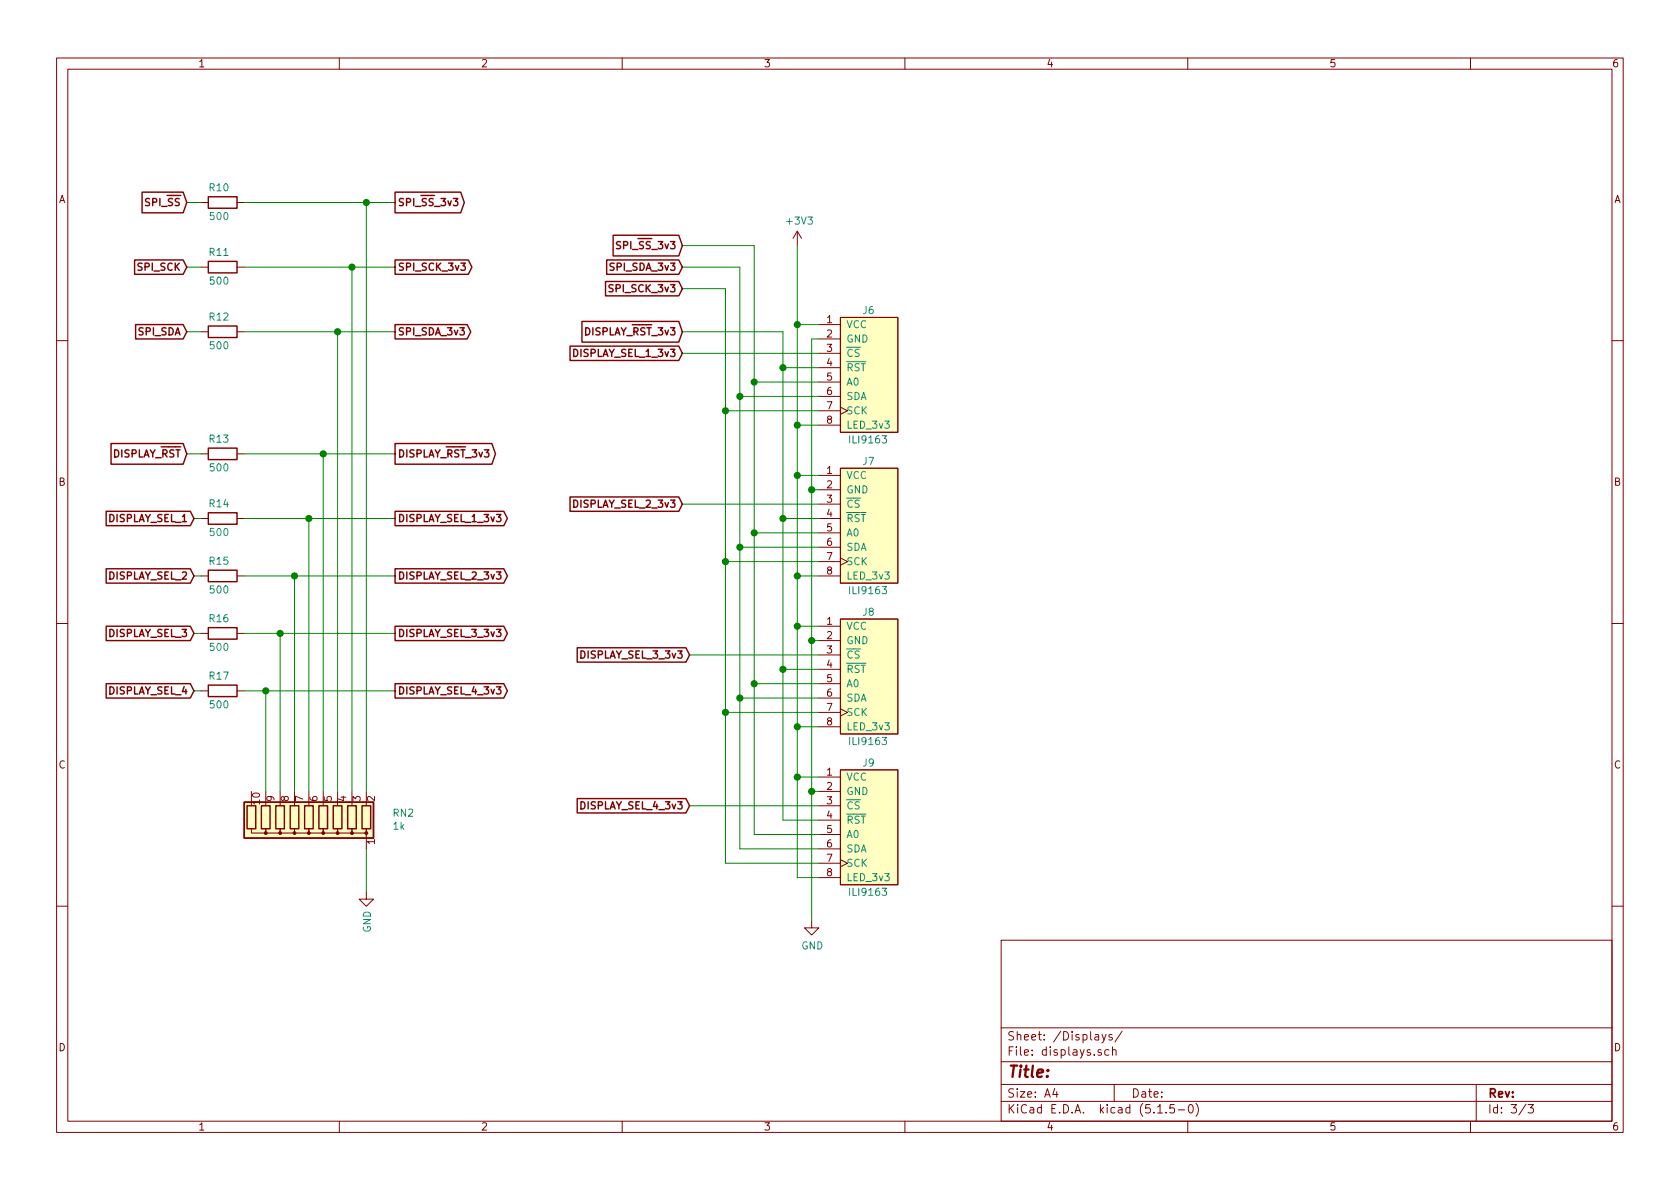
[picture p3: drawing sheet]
EESchema Schematic File Version 4
EELAYER 30 0
EELAYER END
$Descr A4 11693 8268
encoding utf-8
Sheet 3 3
Title ""
Date ""
Rev ""
Comp ""
Comment1 ""
Comment2 ""
Comment3 ""
Comment4 ""
$EndDescr
$Comp
L custom_parts:ILI9163 J?
U 1 1
P 6050 2500
AR Path="/5F39D5CE" Ref="J?"  Part="1" 
AR Path="/5F396FD6/5F39D5CE" Ref="J6"  Part="1" 
AR Path="/5F70696F/5F39D5CE" Ref="J?"  Part="1" 
F 0 "J6" H 6000 2850 50  0000 L CNN
F 1 "ILI9163" H 5900 1950 50  0000 L CNN
F 2 "hw:ILI9163_PinSocket_1x08_P2.54mm_Vertical" H 5700 2500 50  0001 C CNN
F 3 "https://www.rockbox.org/wiki/pub/Main/SonyNWZE370/ILI9163.pdf" H 5700 2500 50  0001 C CNN
	1    6050 2500
	1    0    0    -1  
$EndComp
$Comp
L custom_parts:ILI9163 J7
U 1 1
P 6050 3550
AR Path="/5F396FD6/5F39D5D4" Ref="J7"  Part="1" 
AR Path="/5F70696F/5F39D5D4" Ref="J?"  Part="1" 
F 0 "J7" H 6000 3900 50  0000 L CNN
F 1 "ILI9163" H 5900 3000 50  0000 L CNN
F 2 "hw:ILI9163_PinSocket_1x08_P2.54mm_Vertical" H 5700 3550 50  0001 C CNN
F 3 "https://www.rockbox.org/wiki/pub/Main/SonyNWZE370/ILI9163.pdf" H 5700 3550 50  0001 C CNN
	1    6050 3550
	1    0    0    -1  
$EndComp
Wire Wire Line
	5700 2250 5550 2250
Wire Wire Line
	5550 3300 5700 3300
Wire Wire Line
	5550 1700 5550 2250
Connection ~ 5550 2250
Wire Wire Line
	5700 2350 5650 2350
Wire Wire Line
	5650 3400 5700 3400
Connection ~ 5650 3400
$Comp
L power:GND #PWR?
U 1 1
P 5650 6400
AR Path="/5F39D5E1" Ref="#PWR?"  Part="1" 
AR Path="/5F396FD6/5F39D5E1" Ref="#PWR0121"  Part="1" 
AR Path="/5F70696F/5F39D5E1" Ref="#PWR?"  Part="1" 
F 0 "#PWR0121" H 5650 6150 50  0001 C CNN
F 1 "GND" H 5655 6227 50  0000 C CNN
F 2 "" H 5650 6400 50  0001 C CNN
F 3 "" H 5650 6400 50  0001 C CNN
	1    5650 6400
	1    0    0    -1  
$EndComp
$Comp
L power:+3V3 #PWR?
U 1 1
P 5550 1700
AR Path="/5F39D5E7" Ref="#PWR?"  Part="1" 
AR Path="/5F396FD6/5F39D5E7" Ref="#PWR0122"  Part="1" 
AR Path="/5F70696F/5F39D5E7" Ref="#PWR?"  Part="1" 
F 0 "#PWR0122" H 5550 1550 50  0001 C CNN
F 1 "+3V3" H 5565 1873 50  0000 C CNN
F 2 "" H 5550 1700 50  0001 C CNN
F 3 "" H 5550 1700 50  0001 C CNN
	1    5550 1700
	1    0    0    -1  
$EndComp
Wire Wire Line
	5550 2950 5700 2950
Connection ~ 5550 2950
Wire Wire Line
	5550 2950 5550 3300
Wire Wire Line
	5550 4000 5700 4000
Connection ~ 5550 3300
Wire Wire Line
	5700 2850 5050 2850
Wire Wire Line
	5700 3900 5050 3900
Wire Wire Line
	5700 2750 5150 2750
Wire Wire Line
	5700 3800 5150 3800
Wire Wire Line
	5550 2250 5550 2950
Wire Wire Line
	5550 3300 5550 4000
Wire Wire Line
	5700 3600 5450 3600
Wire Wire Line
	5700 3500 4750 3500
Wire Wire Line
	5450 2300 5450 2550
Wire Wire Line
	5450 2550 5450 3600
Connection ~ 5450 2550
Wire Wire Line
	5450 2550 5700 2550
Wire Wire Line
	5150 3800 5150 2750
Connection ~ 5150 2750
Wire Wire Line
	5150 2750 5150 1850
Wire Wire Line
	5150 1850 4750 1850
Text GLabel 4750 2300 0    50   Input ~ 10
DISPLAY_~RST~_3v3
Text GLabel 4750 1850 0    50   Input ~ 10
SPI_SDA_3v3
Text GLabel 4750 2000 0    50   Input ~ 10
SPI_SCK_3v3
Text GLabel 4750 3500 0    50   Input ~ 10
DISPLAY_SEL_2_3v3
Wire Wire Line
	5650 3400 5650 4450
Wire Wire Line
	5650 2350 5650 3400
Wire Wire Line
	5700 2650 5250 2650
Wire Wire Line
	5250 2650 5250 1700
Wire Wire Line
	5250 1700 4750 1700
Text GLabel 4750 1700 0    50   Input ~ 10
SPI_~SS~_3v3
Wire Wire Line
	5700 3700 5250 3700
Wire Wire Line
	5250 3700 5250 2650
Connection ~ 5250 2650
$Comp
L custom_parts:ILI9163 J?
U 1 1
P 6050 4600
AR Path="/5F3AD0E8" Ref="J?"  Part="1" 
AR Path="/5F396FD6/5F3AD0E8" Ref="J8"  Part="1" 
AR Path="/5F70696F/5F3AD0E8" Ref="J?"  Part="1" 
F 0 "J8" H 6000 4950 50  0000 L CNN
F 1 "ILI9163" H 5900 4050 50  0000 L CNN
F 2 "hw:ILI9163_PinSocket_1x08_P2.54mm_Vertical" H 5700 4600 50  0001 C CNN
F 3 "https://www.rockbox.org/wiki/pub/Main/SonyNWZE370/ILI9163.pdf" H 5700 4600 50  0001 C CNN
	1    6050 4600
	1    0    0    -1  
$EndComp
$Comp
L custom_parts:ILI9163 J9
U 1 1
P 6050 5650
AR Path="/5F396FD6/5F3AD0EE" Ref="J9"  Part="1" 
AR Path="/5F70696F/5F3AD0EE" Ref="J?"  Part="1" 
F 0 "J9" H 6000 6000 50  0000 L CNN
F 1 "ILI9163" H 5900 5100 50  0000 L CNN
F 2 "hw:ILI9163_PinSocket_1x08_P2.54mm_Vertical" H 5700 5650 50  0001 C CNN
F 3 "https://www.rockbox.org/wiki/pub/Main/SonyNWZE370/ILI9163.pdf" H 5700 5650 50  0001 C CNN
	1    6050 5650
	1    0    0    -1  
$EndComp
Wire Wire Line
	5550 4000 5550 4350
Wire Wire Line
	5550 5400 5700 5400
Connection ~ 5550 4000
Wire Wire Line
	5700 5500 5650 5500
Connection ~ 5650 5500
Wire Wire Line
	5650 5500 5650 6400
Wire Wire Line
	5700 5600 4800 5600
Wire Wire Line
	5450 3600 5450 4650
Wire Wire Line
	5450 4650 5700 4650
Connection ~ 5450 3600
Wire Wire Line
	5450 4650 5450 5700
Wire Wire Line
	5450 5700 5700 5700
Connection ~ 5450 4650
Wire Wire Line
	5250 3700 5250 4750
Wire Wire Line
	5250 5800 5700 5800
Connection ~ 5250 3700
Wire Wire Line
	5700 4750 5250 4750
Connection ~ 5250 4750
Wire Wire Line
	5250 4750 5250 5800
Wire Wire Line
	5150 3800 5150 4850
Wire Wire Line
	5150 5900 5700 5900
Connection ~ 5150 3800
Wire Wire Line
	5700 4850 5150 4850
Connection ~ 5150 4850
Wire Wire Line
	5150 4850 5150 5900
Wire Wire Line
	5050 3900 5050 4950
Wire Wire Line
	5050 6000 5700 6000
Wire Wire Line
	5700 4950 5050 4950
Connection ~ 5050 4950
Wire Wire Line
	5050 4950 5050 6000
Wire Wire Line
	5700 5050 5550 5050
Connection ~ 5550 5050
Wire Wire Line
	5550 5050 5550 5400
Wire Wire Line
	5700 6100 5550 6100
Wire Wire Line
	5550 6100 5550 5400
Connection ~ 5550 5400
Wire Wire Line
	5700 4350 5550 4350
Connection ~ 5550 4350
Wire Wire Line
	5550 4350 5550 5050
Wire Wire Line
	5700 4450 5650 4450
Connection ~ 5650 4450
Wire Wire Line
	5650 4450 5650 5500
Wire Wire Line
	5700 4550 4800 4550
Text GLabel 4800 4550 0    50   Input ~ 10
DISPLAY_SEL_3_3v3
Text GLabel 4800 5600 0    50   Input ~ 10
DISPLAY_SEL_4_3v3
Wire Wire Line
	5700 2450 4750 2450
Text GLabel 4750 2450 0    50   Input ~ 10
DISPLAY_SEL_1_3v3
$Comp
L Device:R R?
U 1 1
P 1550 1850
AR Path="/5F62FB12" Ref="R?"  Part="1" 
AR Path="/5F396FD6/5F62FB12" Ref="R11"  Part="1" 
AR Path="/5F70696F/5F62FB12" Ref="R?"  Part="1" 
F 0 "R11" V 1650 1800 50  0000 L CNN
F 1 "500" V 1450 1800 50  0000 L CNN
F 2 "Resistor_THT:R_Axial_DIN0309_L9.0mm_D3.2mm_P12.70mm_Horizontal" V 1480 1850 50  0001 C CNN
F 3 "~" H 1550 1850 50  0001 C CNN
	1    1550 1850
	0    -1   -1   0   
$EndComp
Wire Wire Line
	1300 1850 1400 1850
Text GLabel 1300 1850 0    50   Input ~ 10
SPI_SCK
Text GLabel 2750 1850 2    50   Output ~ 10
SPI_SCK_3v3
$Comp
L Device:R R?
U 1 1
P 1550 2300
AR Path="/5F62FB2D" Ref="R?"  Part="1" 
AR Path="/5F396FD6/5F62FB2D" Ref="R12"  Part="1" 
AR Path="/5F70696F/5F62FB2D" Ref="R?"  Part="1" 
F 0 "R12" V 1650 2250 50  0000 L CNN
F 1 "500" V 1450 2250 50  0000 L CNN
F 2 "Resistor_THT:R_Axial_DIN0309_L9.0mm_D3.2mm_P12.70mm_Horizontal" V 1480 2300 50  0001 C CNN
F 3 "~" H 1550 2300 50  0001 C CNN
	1    1550 2300
	0    -1   -1   0   
$EndComp
Wire Wire Line
	1300 2300 1400 2300
Text GLabel 1300 2300 0    50   Input ~ 10
SPI_SDA
$Comp
L Device:R R?
U 1 1
P 1550 1400
AR Path="/5F62FB46" Ref="R?"  Part="1" 
AR Path="/5F396FD6/5F62FB46" Ref="R10"  Part="1" 
AR Path="/5F70696F/5F62FB46" Ref="R?"  Part="1" 
F 0 "R10" V 1650 1350 50  0000 L CNN
F 1 "500" V 1450 1350 50  0000 L CNN
F 2 "Resistor_THT:R_Axial_DIN0309_L9.0mm_D3.2mm_P12.70mm_Horizontal" V 1480 1400 50  0001 C CNN
F 3 "~" H 1550 1400 50  0001 C CNN
	1    1550 1400
	0    -1   -1   0   
$EndComp
$Comp
L power:GND #PWR?
U 1 1
P 2550 6200
AR Path="/5F62FB52" Ref="#PWR?"  Part="1" 
AR Path="/5F396FD6/5F62FB52" Ref="#PWR0123"  Part="1" 
AR Path="/5F70696F/5F62FB52" Ref="#PWR?"  Part="1" 
F 0 "#PWR0123" H 2550 5950 50  0001 C CNN
F 1 "GND" V 2555 6072 50  0000 R CNN
F 2 "" H 2550 6200 50  0001 C CNN
F 3 "" H 2550 6200 50  0001 C CNN
	1    2550 6200
	1    0    0    -1  
$EndComp
Wire Wire Line
	1300 1400 1400 1400
Text GLabel 1300 1400 0    50   Input ~ 10
SPI_~SS
Text GLabel 2750 2300 2    50   Output ~ 10
SPI_SDA_3v3
Text GLabel 2750 1400 2    50   Output ~ 10
SPI_~SS~_3v3
$Comp
L Device:R R?
U 1 1
P 1550 3150
AR Path="/5F62FB63" Ref="R?"  Part="1" 
AR Path="/5F396FD6/5F62FB63" Ref="R13"  Part="1" 
AR Path="/5F70696F/5F62FB63" Ref="R?"  Part="1" 
F 0 "R13" V 1650 3100 50  0000 L CNN
F 1 "500" V 1450 3100 50  0000 L CNN
F 2 "Resistor_THT:R_Axial_DIN0309_L9.0mm_D3.2mm_P12.70mm_Horizontal" V 1480 3150 50  0001 C CNN
F 3 "~" H 1550 3150 50  0001 C CNN
	1    1550 3150
	0    -1   -1   0   
$EndComp
Wire Wire Line
	1300 3150 1400 3150
Text GLabel 1300 3150 0    50   Input ~ 10
DISPLAY_~RST~
Text GLabel 2750 3150 2    50   Output ~ 10
DISPLAY_~RST~_3v3
$Comp
L Device:R R?
U 1 1
P 1550 3600
AR Path="/5F62FB7E" Ref="R?"  Part="1" 
AR Path="/5F396FD6/5F62FB7E" Ref="R14"  Part="1" 
AR Path="/5F70696F/5F62FB7E" Ref="R?"  Part="1" 
F 0 "R14" V 1650 3550 50  0000 L CNN
F 1 "500" V 1450 3550 50  0000 L CNN
F 2 "Resistor_THT:R_Axial_DIN0309_L9.0mm_D3.2mm_P12.70mm_Horizontal" V 1480 3600 50  0001 C CNN
F 3 "~" H 1550 3600 50  0001 C CNN
	1    1550 3600
	0    -1   -1   0   
$EndComp
Wire Wire Line
	1350 3600 1400 3600
Text GLabel 1350 3600 0    50   Input ~ 10
DISPLAY_SEL_1
$Comp
L Device:R R?
U 1 1
P 1550 4000
AR Path="/5F62FB98" Ref="R?"  Part="1" 
AR Path="/5F396FD6/5F62FB98" Ref="R15"  Part="1" 
AR Path="/5F70696F/5F62FB98" Ref="R?"  Part="1" 
F 0 "R15" V 1650 3950 50  0000 L CNN
F 1 "500" V 1450 3950 50  0000 L CNN
F 2 "Resistor_THT:R_Axial_DIN0309_L9.0mm_D3.2mm_P12.70mm_Horizontal" V 1480 4000 50  0001 C CNN
F 3 "~" H 1550 4000 50  0001 C CNN
	1    1550 4000
	0    -1   -1   0   
$EndComp
Wire Wire Line
	1350 4000 1400 4000
Text GLabel 1350 4000 0    50   Input ~ 10
DISPLAY_SEL_2
$Comp
L Device:R R?
U 1 1
P 1550 4400
AR Path="/5F62FBB2" Ref="R?"  Part="1" 
AR Path="/5F396FD6/5F62FBB2" Ref="R16"  Part="1" 
AR Path="/5F70696F/5F62FBB2" Ref="R?"  Part="1" 
F 0 "R16" V 1650 4350 50  0000 L CNN
F 1 "500" V 1450 4350 50  0000 L CNN
F 2 "Resistor_THT:R_Axial_DIN0309_L9.0mm_D3.2mm_P12.70mm_Horizontal" V 1480 4400 50  0001 C CNN
F 3 "~" H 1550 4400 50  0001 C CNN
	1    1550 4400
	0    -1   -1   0   
$EndComp
Wire Wire Line
	1350 4400 1400 4400
Text GLabel 1350 4400 0    50   Input ~ 10
DISPLAY_SEL_3
$Comp
L Device:R R?
U 1 1
P 1550 4800
AR Path="/5F62FBCC" Ref="R?"  Part="1" 
AR Path="/5F396FD6/5F62FBCC" Ref="R17"  Part="1" 
AR Path="/5F70696F/5F62FBCC" Ref="R?"  Part="1" 
F 0 "R17" V 1650 4750 50  0000 L CNN
F 1 "500" V 1450 4750 50  0000 L CNN
F 2 "Resistor_THT:R_Axial_DIN0309_L9.0mm_D3.2mm_P12.70mm_Horizontal" V 1480 4800 50  0001 C CNN
F 3 "~" H 1550 4800 50  0001 C CNN
	1    1550 4800
	0    -1   -1   0   
$EndComp
Wire Wire Line
	1350 4800 1400 4800
Text GLabel 1350 4800 0    50   Input ~ 10
DISPLAY_SEL_4
Text GLabel 2750 3600 2    50   Output ~ 10
DISPLAY_SEL_1_3v3
Text GLabel 2750 4000 2    50   Output ~ 10
DISPLAY_SEL_2_3v3
Wire Wire Line
	4750 2300 5450 2300
Wire Wire Line
	5050 2850 5050 2000
Wire Wire Line
	5050 2000 4750 2000
$Comp
L Device:R_Network09 RN2
U 1 1
P 2150 5700
F 0 "RN2" H 1570 5654 50  0000 R CNN
F 1 "1k" H 1570 5745 50  0000 R CNN
F 2 "Resistor_THT:R_Array_SIP11" V 2725 5700 50  0001 C CNN
F 3 "http://www.vishay.com/docs/31509/csc.pdf" H 2150 5700 50  0001 C CNN
	1    2150 5700
	-1   0    0    1   
$EndComp
Wire Wire Line
	2550 5900 2550 6200
Wire Wire Line
	1700 1400 2550 1400
Wire Wire Line
	1700 1850 2450 1850
Wire Wire Line
	1700 2300 2350 2300
Wire Wire Line
	1700 3150 2250 3150
Wire Wire Line
	1700 3600 2150 3600
Wire Wire Line
	1700 4000 2050 4000
Wire Wire Line
	1700 4400 1950 4400
Wire Wire Line
	1700 4800 1850 4800
Wire Wire Line
	1850 4800 1850 5500
Connection ~ 1850 4800
Wire Wire Line
	1850 4800 2750 4800
Wire Wire Line
	1950 5500 1950 4400
Connection ~ 1950 4400
Wire Wire Line
	1950 4400 2750 4400
Wire Wire Line
	2050 5500 2050 4000
Connection ~ 2050 4000
Wire Wire Line
	2050 4000 2750 4000
Wire Wire Line
	2150 5500 2150 3600
Connection ~ 2150 3600
Wire Wire Line
	2150 3600 2750 3600
Wire Wire Line
	2250 5500 2250 3150
Connection ~ 2250 3150
Wire Wire Line
	2250 3150 2750 3150
Wire Wire Line
	2350 5500 2350 2300
Connection ~ 2350 2300
Wire Wire Line
	2350 2300 2750 2300
Wire Wire Line
	2450 5500 2450 1850
Connection ~ 2450 1850
Wire Wire Line
	2450 1850 2750 1850
Wire Wire Line
	2550 5500 2550 1400
Connection ~ 2550 1400
Wire Wire Line
	2550 1400 2750 1400
Text GLabel 2750 4800 2    50   Output ~ 10
DISPLAY_SEL_4_3v3
Text GLabel 2750 4400 2    50   Output ~ 10
DISPLAY_SEL_3_3v3
Wire Wire Line
	5050 2850 5050 3900
Connection ~ 5050 2850
Connection ~ 5050 3900
$EndSCHEMATC
